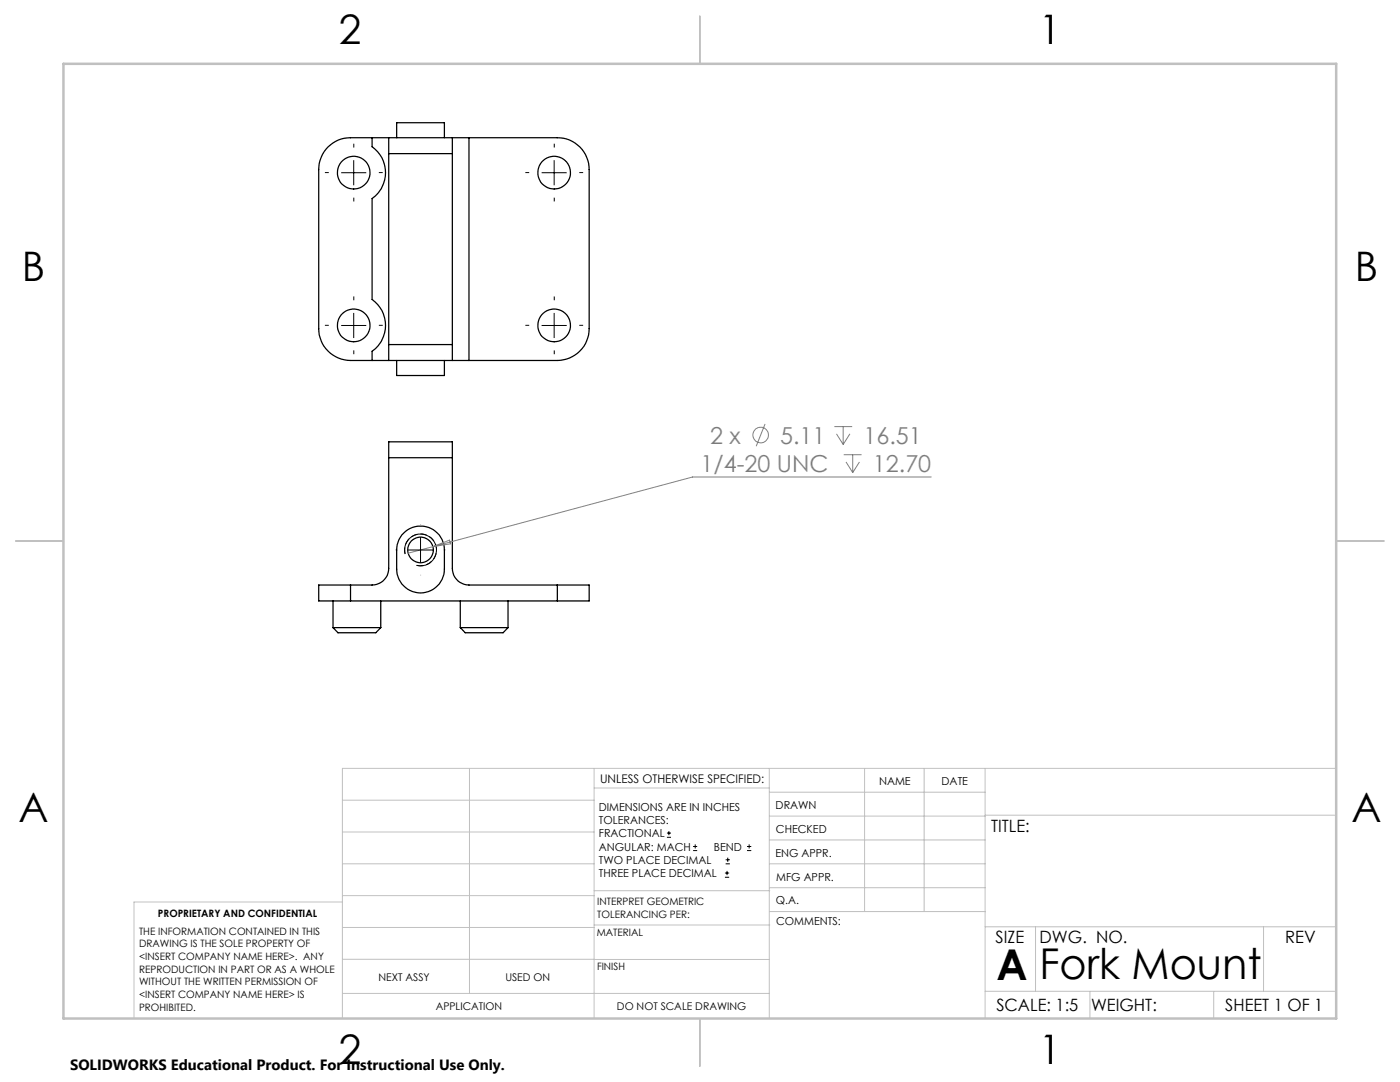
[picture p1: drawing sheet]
<svg xmlns="http://www.w3.org/2000/svg" width="279mm" height="216mm" viewBox="0 0 279 216" stroke-linecap="round" stroke-linejoin="round" font-family="sans-serif">
<g fill="none" stroke="#000" stroke-width=".25">
<path d="M74.3 27.5v1.8a6.3 6.3 0 0 1 0 10.3v20.2a6.3 6.3 0 0 1 0 10.3v1.8M74.3 27.5h3.3M74.3 27.5h-4.3a6.3 6.3 0 0 0-6.4 6.3v31.8a6.4 6.4 0 0 0 6.4 6.3h4.3M77.6 27.5v3.2M77.6 30.7v38.1M77.6 30.7h12.7M77.6 27.5h12.7M79.2 27.5v-3h9.5v3M90.3 27.5v3.2M90.3 27.5h3.3M90.3 30.7v38.1M93.6 27.5h17.6a6.3 6.3 0 0 1 6.4 6.3v31.8a6.4 6.4 0 0 1-6.4 6.3h-17.6"/>
<path d="M93.6 27.5v44.4M74.3 71.9h3.3M77.6 68.8v3.1M77.6 68.8h12.7M77.6 71.9h12.7M79.2 71.9v3h9.5v-3M90.3 68.8v3.1M90.3 71.9h3.3M77.6 91.3v22.1a3.4 3.4 0 0 1-3.3 3.3h-4.3M77.6 91.3v-3.1h12.7v3.1M77.6 91.3h12.7M90.3 91.3v22.1a3.4 3.4 0 0 0 3.3 3.3h17.6"/>
<path d="M66.5 119.9v5.3M70 116.7h-6.4v3.2h6.4M70 119.9h41.2M70 116.7v3.2M76 119.9v5.3M80.6 106.4a4.7 4.7 0 0 1 5.2-1.1 4.7 4.7 0 0 1 2.9 4.4v3.9a4.8 4.8 0 0 1-4.8 4.7 4.8 4.8 0 0 1-4.7-4.7l.1-4.9 .3-1zM91.9 119.9v5.3M101.4 119.9v5.3M111.2 116.7h6.4v3.2h-6.4M111.2 116.7v3.2M66.5 125.2h9.5M66.5 125.2l1 1.1h7.5l1-1.1"/>
<path d="M91.9 125.2h9.5M91.9 125.2l1 1.1h7.5l1-1.1"/>
<circle cx="70.6" cy="34.5" r="3.3"/>
<circle cx="110.6" cy="34.5" r="3.3"/>
<circle cx="70.6" cy="64.9" r="3.3"/>
<circle cx="110.6" cy="64.9" r="3.3"/>
<circle cx="83.9" cy="109.7" r="2.54"/>
</g>
<g fill="none" stroke="#808080" stroke-width=".2">
<path d="M152.7 84.6l-1.8 4.4M166.5 85.1h3.6M166.9 86.6l1.4 2.1M168.3 85.1v3.6M168.4 90.7h3.5M168.8 92.2l1.4 2.1M169.6 86.6l-1.3 2.1M170.2 90.7v3.6M171.5 92.2l-1.3 2.1M185.8 95.2h-47.6l-51.8 13.9M86.4 109.1l-4.9 1.3M86.4 109.1l3.3-1.3 .2 .7z"/>
<circle cx="151.8" cy="86.8" r="1.55"/>
</g>
<g fill="none" stroke="#000" stroke-width=".2">
<path d="M68.1 34.5h5M70.6 32v5M108.1 34.5h5M110.6 32v5M68.1 64.9h5M70.6 62.4v5.1M108.1 64.9h5M110.6 62.4v5.1M80.9 110.6a3.2 3.2 0 0 1 2.8-4 3.2 3.2 0 0 1 3.4 3.4 3.2 3.2 0 0 1-4 2.8M81.4 109.7h5M83.9 107.2v5M133.1 167.1h.8"/>
<path d="M133.1 166.2h.8M133.5 165.8v.9M138.3 169.7h.8M138.3 168.9h.8M138.7 168.5v.8M144.7 175h.8M144.7 174.2h.8M144.8 172.4h.9M144.8 171.6h.9M145.1 173.8v.8M145.2 171.1v.9M149.1 169.7h.8"/>
<path d="M149.1 168.9h.8M149.5 168.5v.8"/>
</g>
<path d="M83.1 112.8a3.2 3.2 0 0 0 4-2.8 3.2 3.2 0 0 0-3.4-3.4 3.2 3.2 0 0 0-2.8 3.9" fill="none" stroke="#000" stroke-width=".2" stroke-dasharray="1.3 .6" stroke-dashoffset="-.1" stroke-linecap="butt"/>
<g fill="none" stroke="#000" stroke-width=".2" stroke-dasharray="15.2 1.3 1.3 1.3" stroke-linecap="butt">
<path d="M65.6 34.4h-.8M70.6 29.4v-.7M70.6 39.4v.8M75.6 34.4h.8M105.6 34.4h-.8M110.6 29.4v-.7M110.6 39.4v.8M115.6 34.4h.8M70.6 59.9v-.7M110.6 59.9v-.7M65.6 64.9h-.8M70.6 69.9v.8"/>
<path d="M75.6 64.9h.8M105.6 64.9h-.8M110.6 69.9v.8M115.6 64.9h.8M83.9 114.7v.1M88.9 109.7h.1"/>
</g>
<g fill="none" stroke="#c0c0c0" stroke-width=".2">
<path d="M68.3 159.7h50.3M93.7 153.3v44.9M118.6 153.3v49.9M118.6 157.2h34.9M153.5 153.3v49.9M153.5 158.1h43.1M172.5 153.3v28.6M184.4 153.3v28.6M196.6 153.3v49.9M266.7 153.3h-198.4v49.9M68.3 178.7h50.3M68.3 172.4h50.3"/>
<path d="M68.3 166h50.3M68.3 180h-41.6v23.2M118.6 177.7h35M153.5 167.6h43.1M153.5 162.8h43.1M153.5 172.4h43.1M153.5 177.1h43.1M196.6 162.7h70.1M68.3 198.2h85.2M68.3 191.4l85.2 .1M68.3 185.1h50.3M118.6 184.6h35"/>
<path d="M153.6 181.9h43M196.6 197.8h70.1M196.6 184.9h70.1M206.7 184.9v12.9M217.5 197.8v5.4M242.2 197.8v5.4M252.2 184.9v12.9"/>
</g>
<path d="M139.7 3.2v9.5M3.1 107.9h9.6M266.7 107.9h9.5M139.7 203.2v9.6" fill="none" stroke="#c0c0c0" stroke-width=".25"/>
<path d="M12.7 12.7h254v190.5h-254z" fill="none" stroke="#c0c0c0" stroke-width=".5"/>
<g font-size="8.5">
<text x="198.9" y="195.5">A</text>
<text x="207.4" y="195.4">Fork Mount</text>
</g>
<g font-size="8.1">
<text x="67.6" y="8.9">2</text>
<text x="207.3" y="8.9">1</text>
<text x="4.4" y="56.2">B</text>
<text x="270.4" y="56.2">B</text>
<text x="3.7" y="164.1">A</text>
<text x="269.7" y="164.1">A</text>
<text x="67.6" y="212.4">2</text>
<text x="207.3" y="212.4">1</text>
</g>
<g font-size="4.7" fill="#808080">
<text x="141.7" y="88.5">2 x</text>
<text x="155.7" y="88.5">5.11</text>
<text x="172.3" y="88.5">16.51</text>
<text x="139.8" y="94.1">1/4-20 UNC</text>
<text x="174.2" y="94.1">12.70</text>
</g>
<g font-size="3.4">
<text x="197.8" y="166">TITLE:</text>
<text x="198.7" y="188.1">SIZE</text>
<text x="207.5" y="188.1">DWG. NO.</text>
<text x="256.5" y="188.2">REV</text>
<text x="198.8" y="201.7">SCALE: 1:5</text>
<text x="217.7" y="201.8">WEIGHT:</text>
<text x="244.5" y="201.7">SHEET 1 OF 1</text>
</g>
<text font-size="3" x="14" y="213.5">SOLIDWORKS Educational Product. For Instructional Use Only.</text>
<text font-size="2.4" x="119.8" y="156.2">UNLESS OTHERWISE SPECIFIED:</text>
<g font-size="2.2">
<text x="119.5" y="161.8">DIMENSIONS ARE IN INCHES</text>
<text x="154.8" y="161.4">DRAWN</text>
<text x="175.4" y="156.6">NAME</text>
<text x="187.9" y="156.7">DATE</text>
<text x="119.5" y="164.4">TOLERANCES:</text>
<text x="119.5" y="167.1">FRACTIONAL</text>
<text x="154.9" y="166.3">CHECKED</text>
<text x="119.5" y="169.7">ANGULAR: MACH</text>
<text x="119.5" y="172.4">TWO PLACE DECIMAL</text>
<text x="142.5" y="169.7">BEND</text>
<text x="154.8" y="170.9">ENG APPR.</text>
<text x="119.5" y="175">THREE PLACE DECIMAL</text>
<text x="154.9" y="175.7">MFG APPR.</text>
<text x="154.9" y="180.4">Q.A.</text>
<text x="154.9" y="184.6">COMMENTS:</text>
</g>
<g font-size="2.1">
<text x="75.5" y="195.7">NEXT ASSY</text>
<text x="100.9" y="195.7">USED ON</text>
<text x="86.9" y="201.5">APPLICATION</text>
<text x="123.1" y="201.6">DO NOT SCALE DRAWING</text>
</g>
<g font-size="2">
<text x="31.5" y="182.9">PROPRIETARY AND CONFIDENTIAL</text>
<text x="119.2" y="180.6">INTERPRET GEOMETRIC</text>
<text x="119.2" y="183.1">TOLERANCING PER:</text>
<text x="27.8" y="186.5">THE INFORMATION CONTAINED IN THIS</text>
<text x="27.8" y="189">DRAWING IS THE SOLE PROPERTY OF</text>
<text x="27.8" y="191.6">&lt;INSERT COMPANY NAME HERE&gt;. ANY</text>
<text x="119.1" y="186.7">MATERIAL</text>
<text x="27.8" y="194.1">REPRODUCTION IN PART OR AS A WHOLE</text>
<text x="27.8" y="196.6">WITHOUT THE WRITTEN PERMISSION OF</text>
<text x="119.1" y="193.5">FINISH</text>
<text x="27.8" y="199.1">&lt;INSERT COMPANY NAME HERE&gt; IS</text>
<text x="27.8" y="201.7">PROHIBITED.</text>
</g>
</svg>
